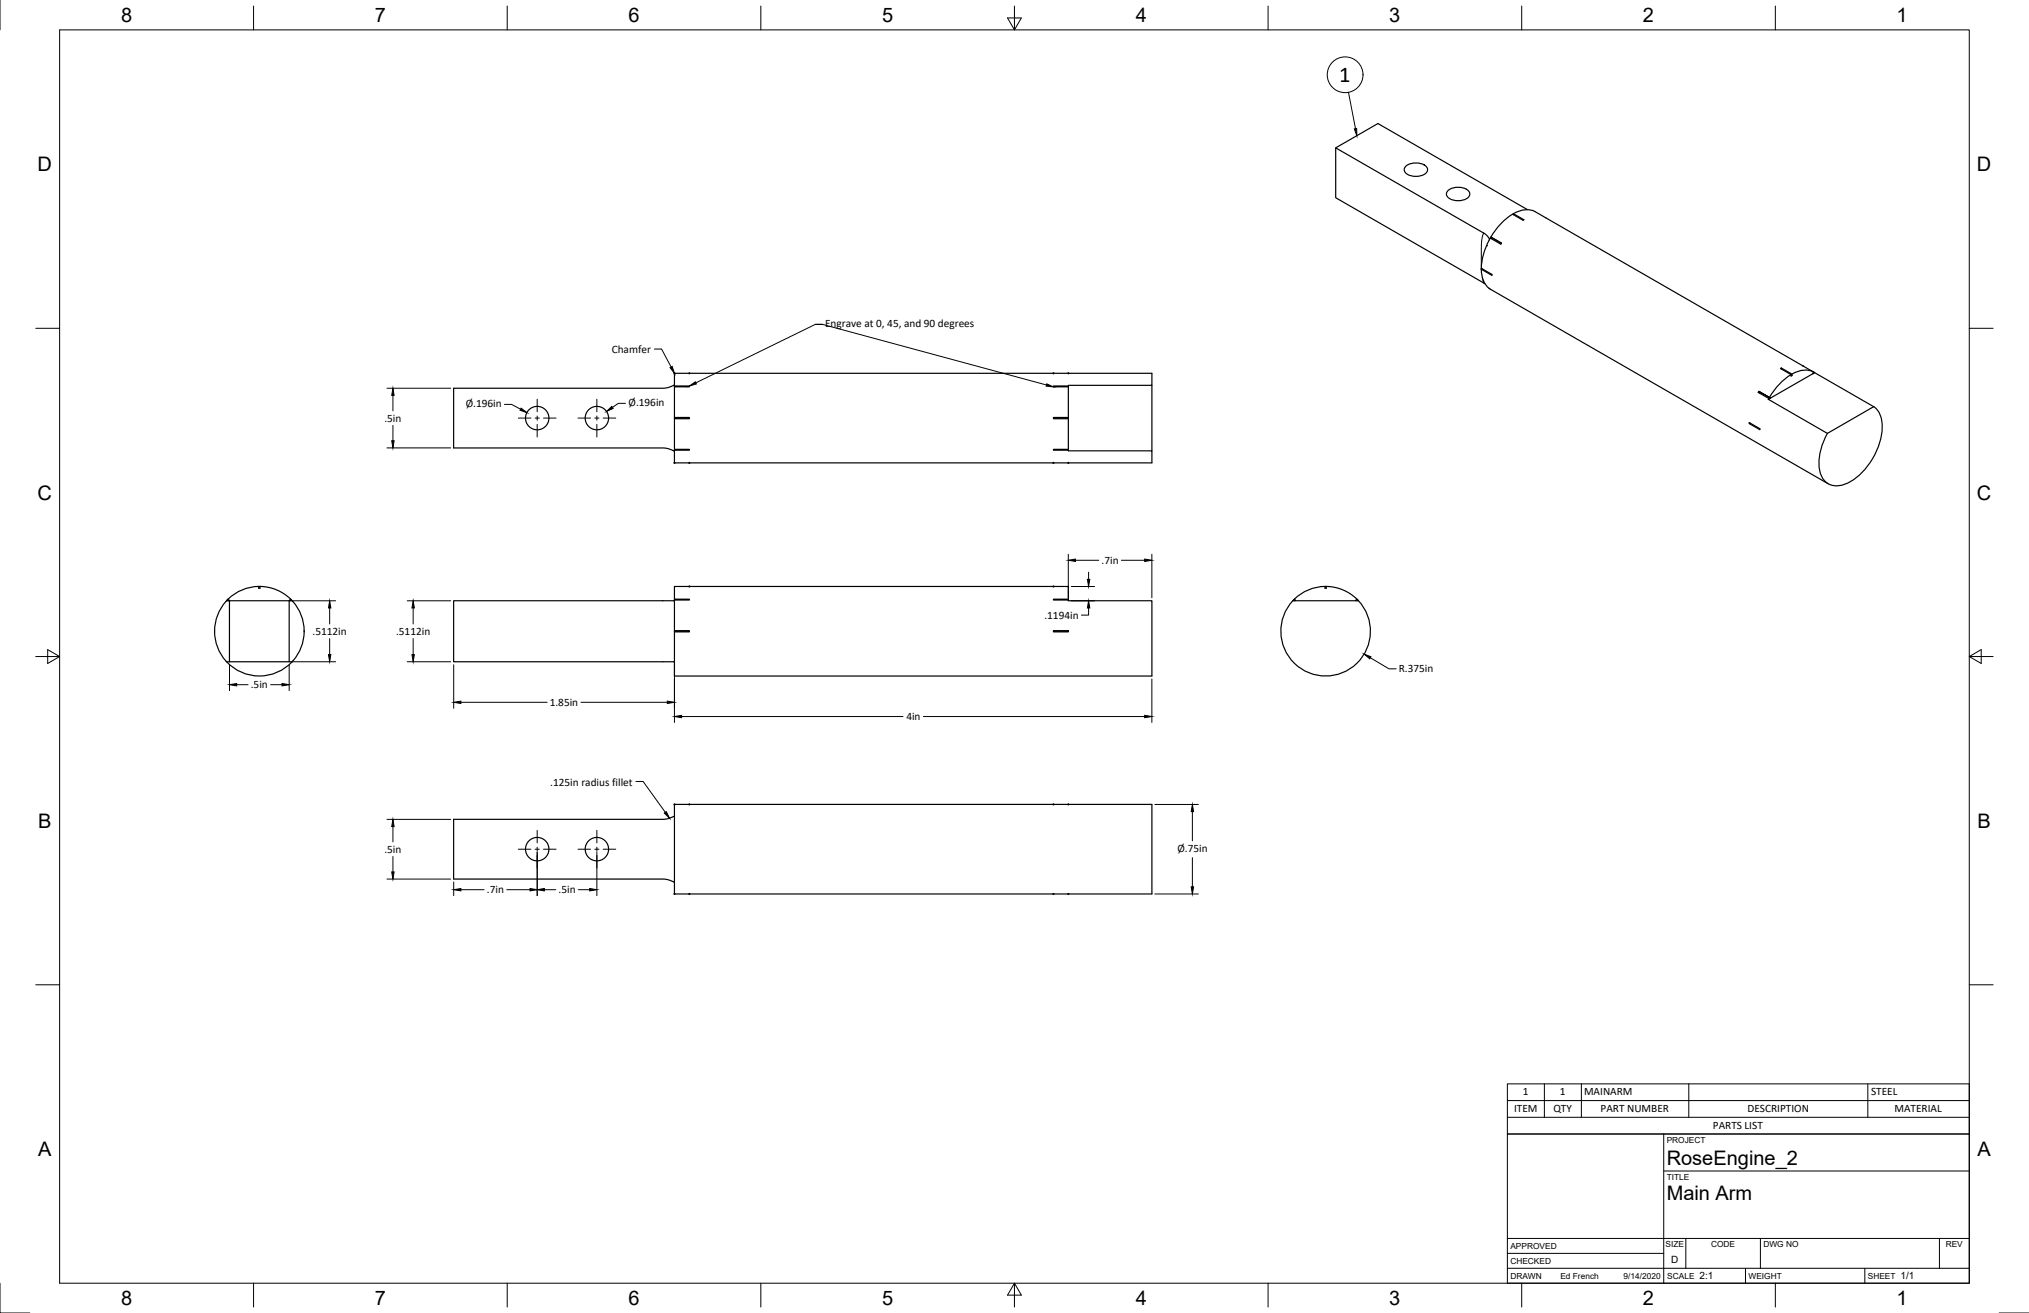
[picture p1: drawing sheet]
<svg xmlns="http://www.w3.org/2000/svg" width="864mm" height="559mm" viewBox="0 0 864 559" stroke-linecap="round" stroke-linejoin="round" font-family="sans-serif">
<!-- layer: Visible -->
<g fill="none" stroke="#000" stroke-width=".51">
<path d="M568.5 62.9l18-10.3 63.7 36.6M598.5 70.6a7.1 7.1 0 0 1 8.8 .5 2.61 2.61 0 0 1-2.6 3.7 6.2 6.2 0 0 1-6.9-2 1.94 1.94 0 0 1 .7-2.2zM616.5 81a7.1 7.1 0 0 1 8.7 .5 2.61 2.61 0 0 1-2.5 3.7 6.2 6.2 0 0 1-7-2.1 1.94 1.94 0 0 1 .8-2.1zM644.1 91l4.5 2.5-.3 .2-4.5-2.5a27.4 27.4 0 0 0-9.2 9.7M644.1 91v.4M644.1 90.9a9.4 9.4 0 0 1 9.3-.8l114.1 65.7M630.5 114.6a9.9 9.9 0 0 0 3.4 8.2M630.5 114.2v.4M630.5 114.2l4.5 2.6v.4l-4.5-2.6M630.9 114.4l-.4 .2M633.9 101.6l-2.1-2.2-63.3-36.5v21.3l63.5 36.6M634.9 101.3l-.4 .2"/>
<path d="M634.9 101.1l-.2 .4M638.8 103.9l-4.5-2.6-.4 .5a33 33 0 0 0-3.4 12.4M639 103.5l-4.4-2.6 4.5 2.6-.3 .4M633.8 122.7l.1 .1M633.9 122.7l144.2 83.2M633.9 122.8h.1M758.2 156.6l4.5 2.6M758.2 156.6v.5M758.2 156.6l-.4 .2 4.5 2.6M762.3 159.4v.6l.4-.2M762.3 159.6l.4 .3M762.3 159.4a27.6 27.6 0 0 0-9.2 9.7"/>
<path d="M762.7 159.2v.7M767.6 155.9l-.2-.2 4.5 2.6M771.5 159h.1M771.6 159l-18.2 10.5M771.6 159l.8-.4 25.1 14.5-19.7 11.3M771.9 158.3l.3 .2-.3 .4M771.9 158.3l-.4 .7M771.9 158.3a9.5 9.5 0 0 0-9.2 .9M772.2 158.5l.2 .1M286.9 164l-4.3 1.2h-89.5v25.4h89.5l4.3 1.3M287.1 164.3v.3M287.1 177.7v.5"/>
<path d="M448.4 164.3h6.3v.3h-6.3zM454.7 164.6v26.6M454.7 177.7h-6.3v.5h6.3M454.7 164.3v-.3h35.6v-5.1h-203.2l-.2 5.1 .2 .3h6.3v.3h-6.3v13.1h6.3v.5h-6.3v13h6.3v.4h-6.3v5.4h203.2v-5.1h-35.6v-.3M490.3 164v27.9M748.6 166.6l4.9 2.8zM748.6 166.6l-.3 .4 4.8 2.7M749 166.8l-.3 .4M752.6 169.9l25.2 14.5M752.9 169.6l-.2 .3M753.1 169.7l-.5 .2M753.4 169.5l-.3 .2"/>
<path d="M753.5 169.4l-.1 .1M797.5 173.1a11.7 11.7 0 0 1 3.3 12 28.6 28.6 0 0 1-15.7 21 7.6 7.6 0 0 1-10.8-7.2 25.2 25.2 0 0 1 3.5-14.5M287.1 191.2v.4M448.4 191.2h6.3v.4h-6.3zM744.9 180.1l-.4 .2 4.5 2.6v-.5l-4.5-2.5v.4M96.4 255.7v.1a19.1 19.1 0 0 0 0 25.8M96.4 255.7h1.3v25.9h25.4M96.7 255.4l.3 .3M96.7 255.3l-.3 .3M97.1 255l.5 .5M97.6 255.5l-.1 .2M97.7 255.7h25.4"/>
<path d="M110.1 249.6h.5v.8h-.5zM110.1 249.6a19 19 0 0 0-13.4 5.8M110.6 249.6a19.1 19.1 0 0 1 13.1 5.4M123.1 255.7l1.3 .1a18.3 18.3 0 0 1-.4 25.8h-.9zM123.1 255.5l.2 .2M123.7 255l-.6 .5M123.7 255l.4 .4M124 255.4l-.3 .3M124.1 255.3l.2 .3M286.9 255.7h-93.8v25.9h93.8M287.1 255v.4M454.7 255.4h-6.3v-.4h6.3v.7h35.6v32h-203.2v-18.8h6.3v-.5h-6.3"/>
<path d="M454.7 255v-5.4h-167.6v5.4h6.3v.4h-6.3l-.2 .3 .2 13.2M550.3 255.7h27.9M550.6 255.4l.3 .3M550.6 255.3a19.1 19.1 0 0 0 .1 26.8 19.1 19.1 0 0 0 26.7 .3 19.1 19.1 0 0 0 .8-26.8M550.9 255l.6 .5M550.9 255l-.3 .4M551.5 255.5l-.1 .2M564 249.6h.5v.8h-.5zM564 249.6a19.1 19.1 0 0 0-13.1 5.4M564.5 249.6a19.1 19.1 0 0 1 13 5.4M577 255.5l.1 .2M577.5 255l.4 .4"/>
<path d="M577.5 255l-.5 .5M577.9 255.3l.3 .3M577.9 255.4l-.3 .3M448.4 268.4h6.3v.5h-6.3zM96.4 281.6h1.3M124.3 281.6a19.1 19.1 0 0 1-27.9 0M286.9 347.5l-4.3 1.2h-89.5v25.4h89.5l4.3 1.2M287.1 342.3h203.2v38.2h-203.2z"/>
<circle cx="228.7" cy="177.9" r="5"/>
<circle cx="254.1" cy="177.9" r="5"/>
<circle cx="228.7" cy="361.4" r="5"/>
<circle cx="254.1" cy="361.4" r="5"/>
</g>
<g fill="#000" stroke="#000" stroke-width=".43">
<circle cx="287.1" cy="158.9" r=".24"/>
<circle cx="293.4" cy="158.9" r=".24"/>
<circle cx="448.4" cy="158.9" r=".24"/>
<circle cx="454.7" cy="158.9" r=".24"/>
<circle cx="287.1" cy="197" r=".24"/>
<circle cx="293.4" cy="197" r=".24"/>
<circle cx="448.4" cy="197" r=".24"/>
<circle cx="454.7" cy="197" r=".24"/>
<circle cx="293.4" cy="249.6" r=".24"/>
<circle cx="448.4" cy="249.6" r=".24"/>
<circle cx="287.1" cy="342.4" r=".24"/>
<circle cx="293.4" cy="342.4" r=".24"/>
<circle cx="448.4" cy="342.4" r=".24"/>
<circle cx="454.7" cy="342.4" r=".24"/>
<circle cx="287.1" cy="380.5" r=".24"/>
<circle cx="293.4" cy="380.5" r=".24"/>
<circle cx="448.4" cy="380.5" r=".24"/>
<circle cx="454.7" cy="380.5" r=".24"/>
</g>
<!-- layer: Visible Narrow -->
<path d="M631.5 99.2l-.9 3.8-.1 10.4M630.9 118l.6 2.4" fill="none" stroke="#000" stroke-width=".43"/>
<!-- layer: Visible -->
<circle cx="632.7" cy="104.6" r=".25" fill="#000"/>
<!-- layer: Border -->
<g fill="none" stroke="#000" stroke-width=".43">
<path d="M0 0v12.7M25.4 12.7h812.8v533.4h-812.8zM107.9 2.6v10.1M215.9 2.6v10.1M323.8 2.6v10.1M428.8 7.6h5.9l-2.9 5.1zM431.8 2.6v10.1M539.7 2.6v10.1M647.7 2.6v10.1M755.6 2.6v10.1M15.2 139.7h10.2M838.2 139.7h10.1"/>
<path d="M15.2 279.4h10.2M20.3 276.5l5.1 2.9-5.1 3zM838.2 279.4l5.1-2.9v5.9zM838.2 279.4h10.1M15.2 419.1h10.2M838.2 419.1h10.1M0 546.1v12.7h12.7M107.9 546.1v10.2M215.9 546.1v10.2M323.8 546.1v10.2M431.8 546.1l2.9 5.1h-5.9zM431.8 546.1v10.2"/>
<path d="M539.7 546.1v10.2M647.7 546.1v10.2M755.6 546.1v10.2M850.9 558.8h12.7"/>
</g>
<!-- layer: Titleblock -->
<path d="M641.6 482.6h196.6v63.5h-196.6zM708.1 498.4h130.1M708.1 482.6v63.5M641.6 539.8h196.6M641.6 533.4h66.5M641.6 527.1h196.6M717.5 527.1v12.7M742.9 539.8v6.3M749.3 527.1v12.7M793.7 539.8v6.3M825.5 527.1v12.7" fill="none" stroke="#000" stroke-width=".43"/>
<!-- layer: Center Lines -->
<g fill="none" stroke="#000" stroke-width=".43">
<path d="M220.6 177.9h5.4M227.8 177.9h1.8M228.6 169.9v5.4M228.6 177v1.8M231.3 177.9h5.4M246 177.9h5.4M253.2 177.9h1.8M254 169.9v5.4M254 177v1.8M256.7 177.9h5.4M228.6 180.6v5.4M254 180.6v5.4"/>
<path d="M228.6 353.4v5.3M254 353.4v5.3M220.6 361.4h5.4M227.8 361.4h1.8M228.6 360.5v1.8M228.6 364.1v5.3M231.3 361.4h5.4M246 361.4h5.4M253.2 361.4h1.8M254 360.5v1.8M254 364.1v5.3M256.7 361.4h5.4"/>
</g>
<!-- layer: Dimensions -->
<g fill="none" stroke="#000" stroke-width=".43">
<path d="M164.7 165.2h27.1M167.2 168.3v6.5M214.7 172.1h3.1l3.8 2.1M266.2 171.7h-3l-2.5 1.7M164.7 190.6h27.1M167.2 181v6.6M454.7 235.9v18.5M457.8 238.4h9.9M477.3 238.4h9.9M490.3 235.9v18.5M124.4 255.7h18.5M140.3 258.7v6.9"/>
<path d="M173.3 255.7h18.5M175.9 258.7v6.9M456 255.7h9.9M456 249.6h9.9M463.3 258.7v3.1h-3M463.3 243.5v3.1M140.3 271.8v6.8M175.9 271.8v6.8M583.2 279.9l8 4.7h3.1M97.7 282.9v11M100.7 291.4h4.9M115.2 291.4h4.8"/>
<path d="M123.1 282.9v11M124.4 281.6h18.5M173.3 281.6h18.5M193.1 282.9v18.5M196.2 298.9h36.7M247.3 298.9h36.7M287.1 282.9v24.6M490.3 289v18.5M290.1 304.9h94.2M393 304.9h94.2M164.7 348.7h27.1M167.2 351.8v6.5"/>
<path d="M491.5 342.4h18.6M507.5 345.4v12.4M164.7 374.1h27.1M167.2 364.5v6.6M193.1 375.4v5.8M196.2 378.7h9.9M215.7 378.7h9.9M228.6 362.7v18.5M231.7 378.7h4.8M246.2 378.7h4.8M254 362.7v18.5M507.5 365v12.4"/>
<path d="M491.5 380.5h18.6"/>
</g>
<g fill="#000" stroke="#000" stroke-width=".43">
<path d="M167.2 165.2l.5 3.1h-1zM221.8 173.7l2.5 1.9-3-1zM258.1 175.1l2.3-2.1 .6 .8zM166.7 187.6h1l-.5 3zM454.7 238.4l3.1-.5v1.1zM487.2 237.9l3.1 .5-3.1 .6zM140.3 255.7l.5 3h-1zM175.9 255.7l.5 3h-1.1zM462.8 246.6h1l-.5 3zM463.3 255.7l.5 3h-1zM139.8 278.6h1l-.5 3zM175.3 278.6h1.1l-.5 3z"/>
<path d="M580.6 278.4l2.9 1.1-.5 .9zM97.7 291.4l3-.5v1zM120 290.9l3.1 .5-3.1 .5zM193.1 298.9l3.1-.5v1zM284 298.4l3.1 .5-3.1 .5zM287.1 304.9l3-.5v1.1zM487.2 304.4l3.1 .5-3.1 .6zM167.2 348.7l.5 3.1h-1zM507.5 342.4l.5 3h-1zM166.7 371.1h1l-.5 3zM193.1 378.7l3.1-.6v1.1zM225.6 378.1l3 .6-3 .5z"/>
<path d="M228.6 378.7l3.1-.6v1.1zM251 378.1l3 .6-3 .5zM507 377.4h1l-.5 3.1z"/>
</g>
<!-- layer: Annotations -->
<path d="M285.2 156.4l.9-.4 1 2.9zM293.4 164.3l2.5-1.8 .5 .9zM445.6 163.4l2.8 1.3-3.1-.4zM282.8 346l.8-.6 1.4 2.8z" fill="#000" stroke="#000" stroke-width=".43"/>
<path d="M347 138h3.1l95.3 25.9M350.1 138h-3.1l-50.8 24.9M278.5 148.5h3.1l4 7.7M270.7 332.6h3l9.5 13.1" fill="none" stroke="#000" stroke-width=".43"/>
<!-- layer: BOM -->
<g fill="none" stroke="#000" stroke-width=".43">
<path d="M574 39.3l2.9 15.5M641.6 461.3h196.6v21.3h-196.6zM641.6 475.5h196.6M641.6 468.4h196.6M657.3 461.3v14.2M673.1 461.3v14.2M718.8 461.3v14.2M795 461.3v14.2"/>
<circle cx="572.5" cy="31.8" r="7.6"/>
</g>
<path d="M576.4 54.9l1-.2 .1 3.1z" fill="#000" stroke="#000" stroke-width=".43"/>
<text font-size="9.6" x="569.9" y="34.9">1</text>
<g font-size="8.5">
<text x="51.6" y="9.4">8</text>
<text x="159.5" y="9.4">7</text>
<text x="267.5" y="9.4">6</text>
<text x="375.4" y="9.3">5</text>
<text x="483.4" y="9.4">4</text>
<text x="591.3" y="9.4">3</text>
<text x="699.3" y="9.4">2</text>
<text x="807.2" y="9.4">1</text>
<text x="16" y="72.9">D</text>
<text x="841.4" y="72.9">D</text>
<text x="16" y="212.6">C</text>
<text x="841.4" y="212.6">C</text>
<text x="16.2" y="352.3">B</text>
<text x="841.7" y="352.3">B</text>
<text x="16.2" y="492">A</text>
<text x="709.4" y="495.8">RoseEngine_2</text>
<text x="841.7" y="492">A</text>
<text x="709.4" y="510.8">Main Arm</text>
<text x="51.6" y="555.5">8</text>
<text x="159.5" y="555.5">7</text>
<text x="267.5" y="555.5">6</text>
<text x="375.4" y="555.4">5</text>
<text x="483.4" y="555.5">4</text>
<text x="591.3" y="555.5">3</text>
<text x="699.3" y="555.5">2</text>
<text x="807.2" y="555.5">1</text>
</g>
<g font-size="4.8">
<text x="351.2" y="139.3">Engrave at 0, 45, and 90 degrees</text>
<text x="260.3" y="150.3">Chamfer</text>
<text x="198.2" y="173.4">Ø.196in</text>
<text x="267.5" y="172.9">Ø.196in</text>
<text x="163.6" y="179.4">.5in</text>
<text x="468.8" y="239.9">.7in</text>
<text x="444.5" y="263.3">.1194in</text>
<text x="133" y="270.2">.5112in</text>
<text x="168.6" y="270.2">.5112in</text>
<text x="595.4" y="286.2">R.375in</text>
<text x="106.7" y="292.9">.5in</text>
<text x="234" y="300.4">1.85in</text>
<text x="385.8" y="306.5">4in</text>
<text x="234.2" y="334.3">.125in radius fillet</text>
<text x="163.6" y="362.9">.5in</text>
<text x="501.1" y="362.7">Ø.75in</text>
<text x="207.2" y="380.2">.7in</text>
<text x="237.7" y="380.2">.5in</text>
<text x="648.2" y="465.9">1</text>
<text x="663.9" y="465.9">1</text>
<text x="674.2" y="465.9">MAINARM</text>
<text x="796.4" y="465.9">STEEL</text>
<text x="644.5" y="473.5">ITEM</text>
<text x="661.2" y="473.3">QTY</text>
<text x="681.2" y="473.5">PART NUMBER</text>
<text x="743.8" y="473.5">DESCRIPTION</text>
<text x="806.3" y="473.5">MATERIAL</text>
<text x="729" y="480.6">PARTS LIST</text>
</g>
<g font-size="4.3">
<text x="711.3" y="537.6">D</text>
<text x="723.4" y="544.5">2:1</text>
<text x="809" y="544.5">1/1</text>
</g>
<g font-size="3.5">
<text x="709.4" y="486.4">PROJECT</text>
<text x="709.4" y="502.2">TITLE</text>
<text x="642.9" y="531.5">APPROVED</text>
<text x="708.9" y="530.9">SIZE</text>
<text x="728.3" y="530.9">CODE</text>
<text x="750.5" y="530.9">DWG NO</text>
<text x="828.2" y="530.9">REV</text>
<text x="642.9" y="537.9">CHECKED</text>
<text x="642.9" y="544.2">DRAWN</text>
<text x="664.1" y="544.2">Ed French</text>
<text x="691.1" y="544.2">9/14/2020</text>
<text x="709.6" y="544.2">SCALE</text>
<text x="744.2" y="544.2">WEIGHT</text>
<text x="795" y="544.2">SHEET</text>
</g>
</svg>
